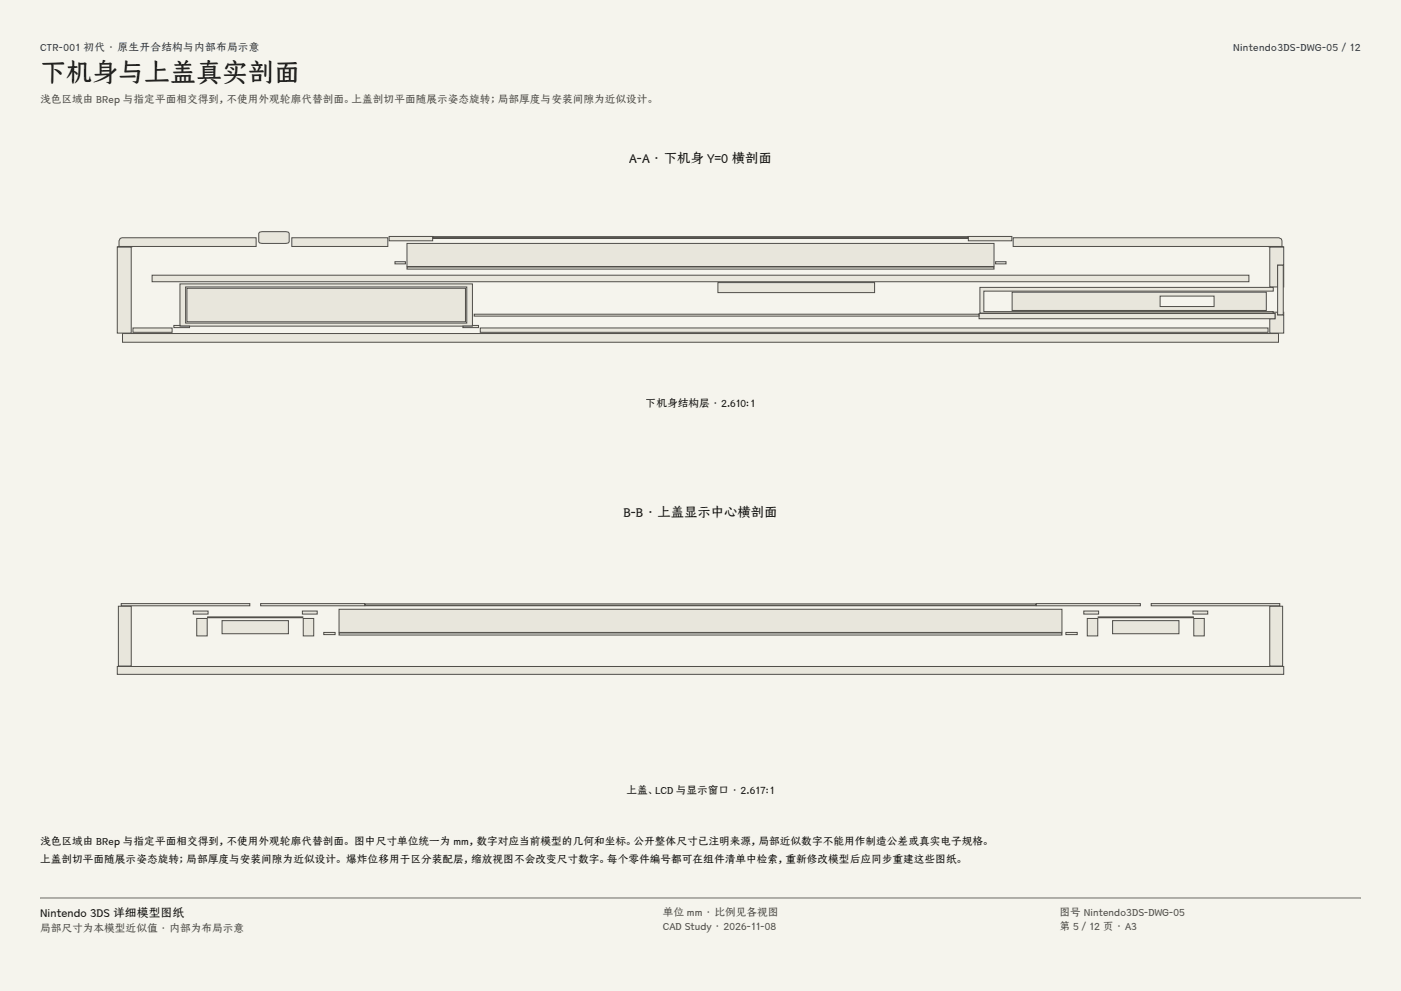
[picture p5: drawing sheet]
<svg xmlns="http://www.w3.org/2000/svg" width="420mm" height="297mm" viewBox="0 0 420 297" stroke-linecap="round" stroke-linejoin="round" font-family="sans-serif">
<g fill="#f5f4ed">
<path d="M0 0h420v297h-420z"/>
<path d="M12 12h396v275h-396z"/>
</g>
<g fill="#e8e6dc" stroke="#504e49" stroke-width=".3">
<path d="M36.7 100h346.6v2.6h-346.6z" fill-rule="evenodd"/>
<path d="M35.2 74h4.1v25.8h-4.1z" fill-rule="evenodd"/>
<path d="M380.7 74h4.1v12l-.1-6.5h-1.7v6.5h-2.3z" fill-rule="evenodd"/>
<path d="M380.7 93.8l2.3-.2v.8h1.7l.1-.8v6.2h-4.1v-4.3h1.5v-1.5z" fill-rule="evenodd"/>
<path d="M303.7 71.3h79.7l.7 .3 .2 2.3h-80.6z" fill-rule="evenodd"/>
<path d="M36 71.4l.6-.1h40.2v2.6h-41.1v-1.7z" fill-rule="evenodd"/>
<path d="M87.5 71.3h28.8v2.6h-28.8z" fill-rule="evenodd"/>
<path d="M380.4 73.9l4.2 .1z" fill-rule="evenodd"/>
<path d="M35.4 73.9l4.2 .1z" fill-rule="evenodd"/>
<path d="M290.3 70.9h13v1.3h-13z" fill-rule="evenodd"/>
<path d="M116.7 70.9h13v1.3h-13z" fill-rule="evenodd"/>
<path d="M122 73h176v6.9h-176z" fill-rule="evenodd"/>
<path d="M122 80h176v.7h-176z" fill-rule="evenodd"/>
<path d="M129.8 71.2h160.4v.2h-160.4z" fill-rule="evenodd"/>
<path d="M129.8 70.9h160.4v.3h-160.4z" fill-rule="evenodd"/>
<path d="M77.8 69.6h8.6l.3 .3v2.6l-.3 .3-.7 .2-7.9-.2-.2-.3v-2.6z" fill-rule="evenodd"/>
<path d="M383 79.5h1.7v14.9h-1.7z" fill-rule="evenodd"/>
<path d="M144 98.3h236.1v1.3h-236.1z" fill-rule="evenodd"/>
<path d="M39.9 98.3h11.7v1.3h-11.7z" fill-rule="evenodd"/>
<path d="M53.9 85.1v12.6h87.7v-12.6zM55.6 86h84.3v10.8h-84.3z" fill-rule="evenodd"/>
<path d="M56 86.4h83.5v10h-83.5z" fill-rule="evenodd"/>
<path d="M138.8 97.7l4.7-.2v.7h-4.7z" fill-rule="evenodd"/>
<path d="M52.1 97.5l4.7 .2v.5h-4.7z" fill-rule="evenodd"/>
<path d="M45.6 82.5h328.8v1.9h-328.8z" fill-rule="evenodd"/>
<path d="M215.2 84.7h47v3h-47z" fill-rule="evenodd"/>
<path d="M293.5 94h88.7v1.5h-88.7z" fill-rule="evenodd"/>
<path d="M293.8 86.1h87.9v1.2h-86.8v6.1h86.8v.4h-87.9z" fill-rule="evenodd"/>
<path d="M303.4 87.6v5.4h76.2v-5.4zM347.8 88.7h16.2v3.2h-16.2z" fill-rule="evenodd"/>
<path d="M142.2 94.2h151.3v.5h-151.3z" fill-rule="evenodd"/>
<path d="M298.5 78.4h3.1v.7h-3.1z" fill-rule="evenodd"/>
<path d="M118.4 78.4h3.1v.7h-3.1z" fill-rule="evenodd"/>
<path d="M35.2 199.7h349.6v2.4h-349.6z" fill-rule="evenodd"/>
<path d="M380.7 181.7h3.8v17.9h-3.8z" fill-rule="evenodd"/>
<path d="M35.5 181.7h3.8v17.9h-3.8z" fill-rule="evenodd"/>
<path d="M345.1 180.9h38.6v.7h-38.6z" fill-rule="evenodd"/>
<path d="M36.3 180.9h38.6v.7h-38.6z" fill-rule="evenodd"/>
<path d="M310.7 180.9h31.2v.7h-31.2z" fill-rule="evenodd"/>
<path d="M78.1 180.9h31.2v.7h-31.2z" fill-rule="evenodd"/>
<path d="M101.6 182.6h216.8v6.9h-216.8z" fill-rule="evenodd"/>
<path d="M101.6 189.7h216.8v.6h-216.8z" fill-rule="evenodd"/>
<path d="M109.5 181.4l201 .1z" fill-rule="evenodd"/>
<path d="M109.5 181h201v.4h-201z" fill-rule="evenodd"/>
<path d="M325.9 185.3h3.2v5.3h-3.2z" fill-rule="evenodd"/>
<path d="M357.9 185.3h3.1v5.3h-3.1z" fill-rule="evenodd"/>
<path d="M333.5 186h19.9v3.9h-19.9z" fill-rule="evenodd"/>
<path d="M329.2 184.9h28.6v.2h-28.6z" fill-rule="evenodd"/>
<path d="M357.6 183.1h4.5v.9h-4.5z" fill-rule="evenodd"/>
<path d="M324.9 183.1h4.5v.9h-4.5z" fill-rule="evenodd"/>
<path d="M59 185.3h3.1v5.3h-3.1z" fill-rule="evenodd"/>
<path d="M90.9 185.3h3.2v5.3h-3.2z" fill-rule="evenodd"/>
<path d="M66.6 186h19.9v3.9h-19.9z" fill-rule="evenodd"/>
<path d="M62.2 184.9h28.6v.2h-28.6z" fill-rule="evenodd"/>
<path d="M90.6 183.1h4.5v.9h-4.5z" fill-rule="evenodd"/>
<path d="M57.9 183.1h4.5v.9h-4.5z" fill-rule="evenodd"/>
<path d="M319.5 189.5h3.4v.7h-3.4z" fill-rule="evenodd"/>
<path d="M97.1 189.5h3.4v.7h-3.4z" fill-rule="evenodd"/>
</g>
<path d="M12 269.3h396zM12 269h396v.3h-396z" fill-rule="evenodd" fill="#504e49"/>
<text font-size="7.8" fill="#141413" x="12" y="24.7">下机身与上盖真实剖面</text>
<g font-size="4" fill="#141413">
<text x="188.7" y="49">A-A · 下机身 Y=0 横剖面</text>
<text x="186.9" y="155">B-B · 上盖显示中心横剖面</text>
</g>
<text font-size="3.5" fill="#141413" x="12" y="274.9">Nintendo 3DS 详细模型图纸</text>
<g font-size="3.2" fill="#1b365d">
<text x="12" y="15.3">CTR-001 初代 · 原生开合结构与内部布局示意</text>
<text x="369.6" y="15.3">Nintendo3DS-DWG-05 / 12</text>
</g>
<g font-size="3.2" fill="#504e49">
<text x="12" y="30.9">浅色区域由 BRep 与指定平面相交得到，不使用外观轮廓代替剖面。上盖剖切平面随展示姿态旋转；局部厚度与安装间隙为近似设计。</text>
<text x="198.7" y="274.5">单位 mm · 比例见各视图</text>
<text x="317.6" y="274.5">图号 Nintendo3DS-DWG-05</text>
<text x="12" y="279.3">局部尺寸为本模型近似值 · 内部为布局示意</text>
<text x="198.7" y="278.8">CAD Study · 2026-11-08</text>
<text x="317.6" y="278.8">第 5 / 12 页 · A3</text>
</g>
<g font-size="3.2" fill="#141413">
<text x="193.6" y="122">下机身结构层 · 2.610:1</text>
<text x="187.8" y="238">上盖、LCD 与显示窗口 · 2.617:1</text>
<text x="12" y="253.3">浅色区域由 BRep 与指定平面相交得到，不使用外观轮廓代替剖面。 图中尺寸单位统一为 mm，数字对应当前模型的几何和坐标。公开整体尺寸已注明来源，局部近似数字不能用作制造公差或真实电子规格。</text>
<text x="12" y="258.6">上盖剖切平面随展示姿态旋转；局部厚度与安装间隙为近似设计。 爆炸位移用于区分装配层，缩放视图不会改变尺寸数字。每个零件编号都可在组件清单中检索，重新修改模型后应同步重建这些图纸。</text>
</g>
</svg>
